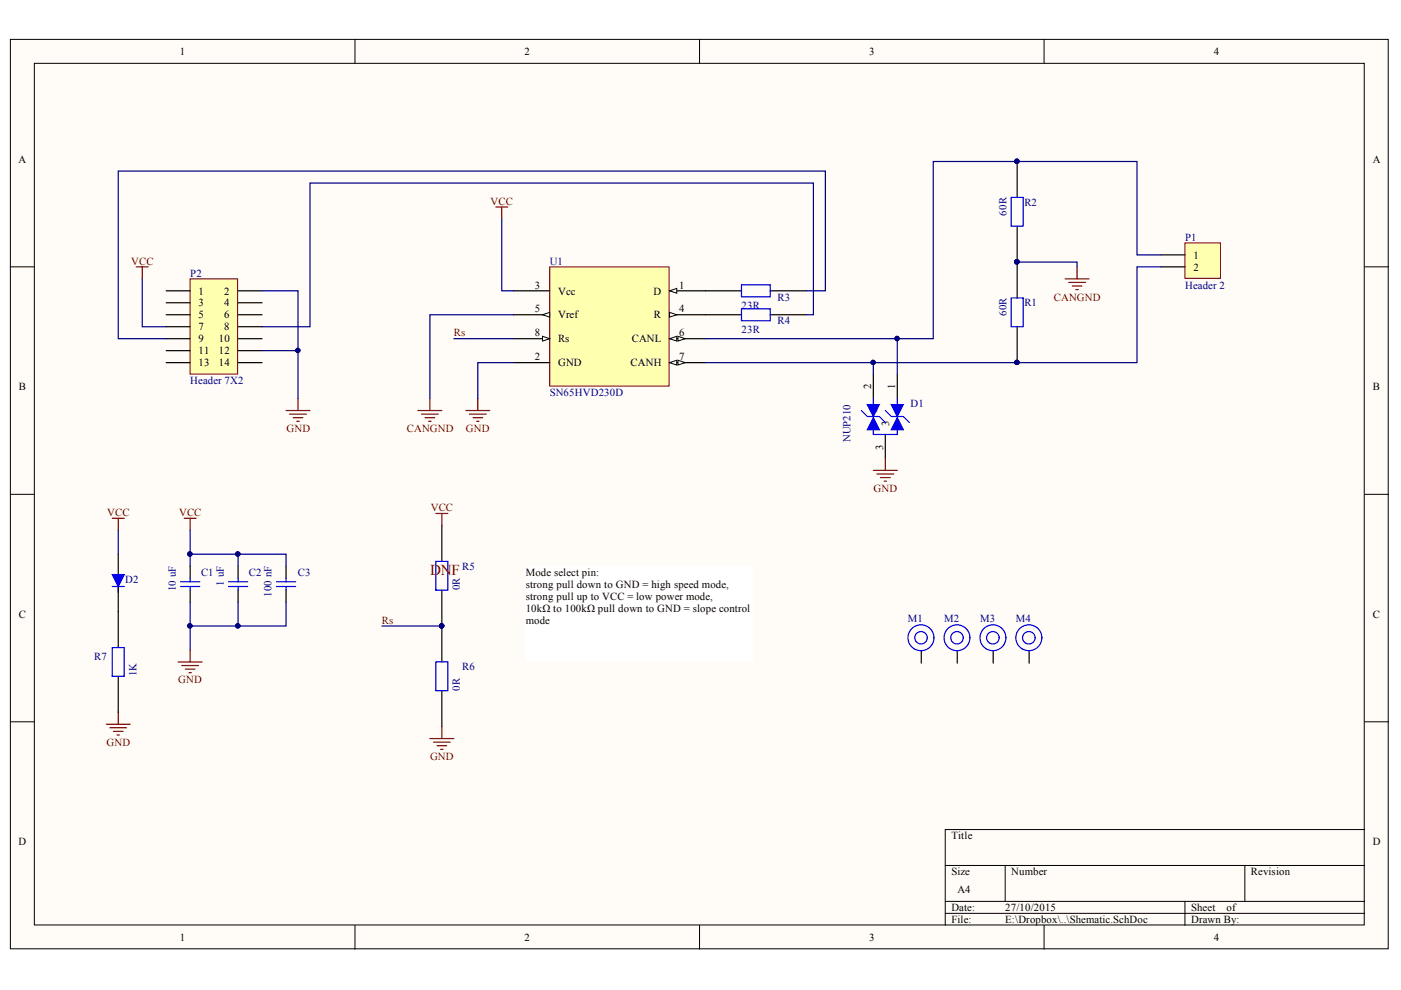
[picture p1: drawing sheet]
# Altium project CAN_Tranceiver.PrjPcb
1 sheet, 19 parts. Net scope: global (net labels, ports and power ports of the same name join across sheets).
Board file: PCB.PcbDoc

## Sheet Shematic.SchDoc: CAN Tranceiver
size A4; DrawnBy: Dale Matthews; Revision: V1I1; SheetNumber: 1; SheetTotal: 1

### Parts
C1  GRM21BR61A106KE19L  [CAPC2012]  (value not drawn)
C2  GCM188R71C105KA64D  [CAPC1608]  (value not drawn)
C3  GRJ188R71H104KE11D  [CAPC1608]  (value not drawn)
D1  SZNUP2105LT3G  [SOT23_A2A1K]  (value not drawn)
D2  LTST-C191KGKT  [LEDC1608M_AK]  (value not drawn)
M1  M  [MOUNTING]  (value not drawn)  (no BOM)
M2  M  [MOUNTING]  (value not drawn)  (no BOM)
M3  M  [MOUNTING]  (value not drawn)  (no BOM)
M4  M  [MOUNTING]  (value not drawn)  (no BOM)
P1  Header 2  [TERM_BLOCK_2_HORZ_RIACON01]
P2  Header 7X2  [IDC14-B]
R1  CR0603-FX-60R4ELF  [RESC1608]  (value not drawn)
R2  CR0603-FX-60R4ELF  [RESC1608]  (value not drawn)
R3  CR0603-FX-23R2ELF  [RESC1608]  (value not drawn)
R4  CR0603-FX-23R2ELF  [RESC1608]  (value not drawn)
R5  CR0603-J/-000ELF  [RESC1608]  (value not drawn)
R6  CR0603-J/-000ELF  [RESC1608]  (value not drawn)
R7  CR0603-FX-1001ELF  [RESC1608]  (value not drawn)
U1  SN65HVD230D  [SOIC127P580-8N]

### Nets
CANGND: R1.1 R2.2 U1.5(Vref)
GND: C1.2 C2.2 C3.2 D1.3 P2.2 P2.12 R6.1 R7.1 U1.2(GND)
VCC: C1.1 C2.1 C3.1 D2.A P2.7 R5.2 U1.3(Vcc)
Rs: R5.1 R6.2 U1.8(Rs)
NetD1_1: D1.1 P1.1 R2.1 U1.6(CANL)
NetD1_2: D1.2 P1.2 R1.2 U1.7(CANH)
NetD2_K: D2.K R7.2
NetP2_8: P2.8 R4.2
NetP2_9: P2.9 R3.2
NetR3_1: R3.1 U1.1(D)
NetR4_1: R4.1 U1.4(R)

Not connected (* = marked no-connect by the designer): M1 1; M2 1; M3 1; M4 1; P2 1 3 4 5 6 10 11 13 14

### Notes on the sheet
- (near R5) DNF
- Mode select pin:
  strong pull down to GND = high speed mode, strong pull up to VCC = low power mode,
  10kΩ to 100kΩ pull down to GND = slope control mode
